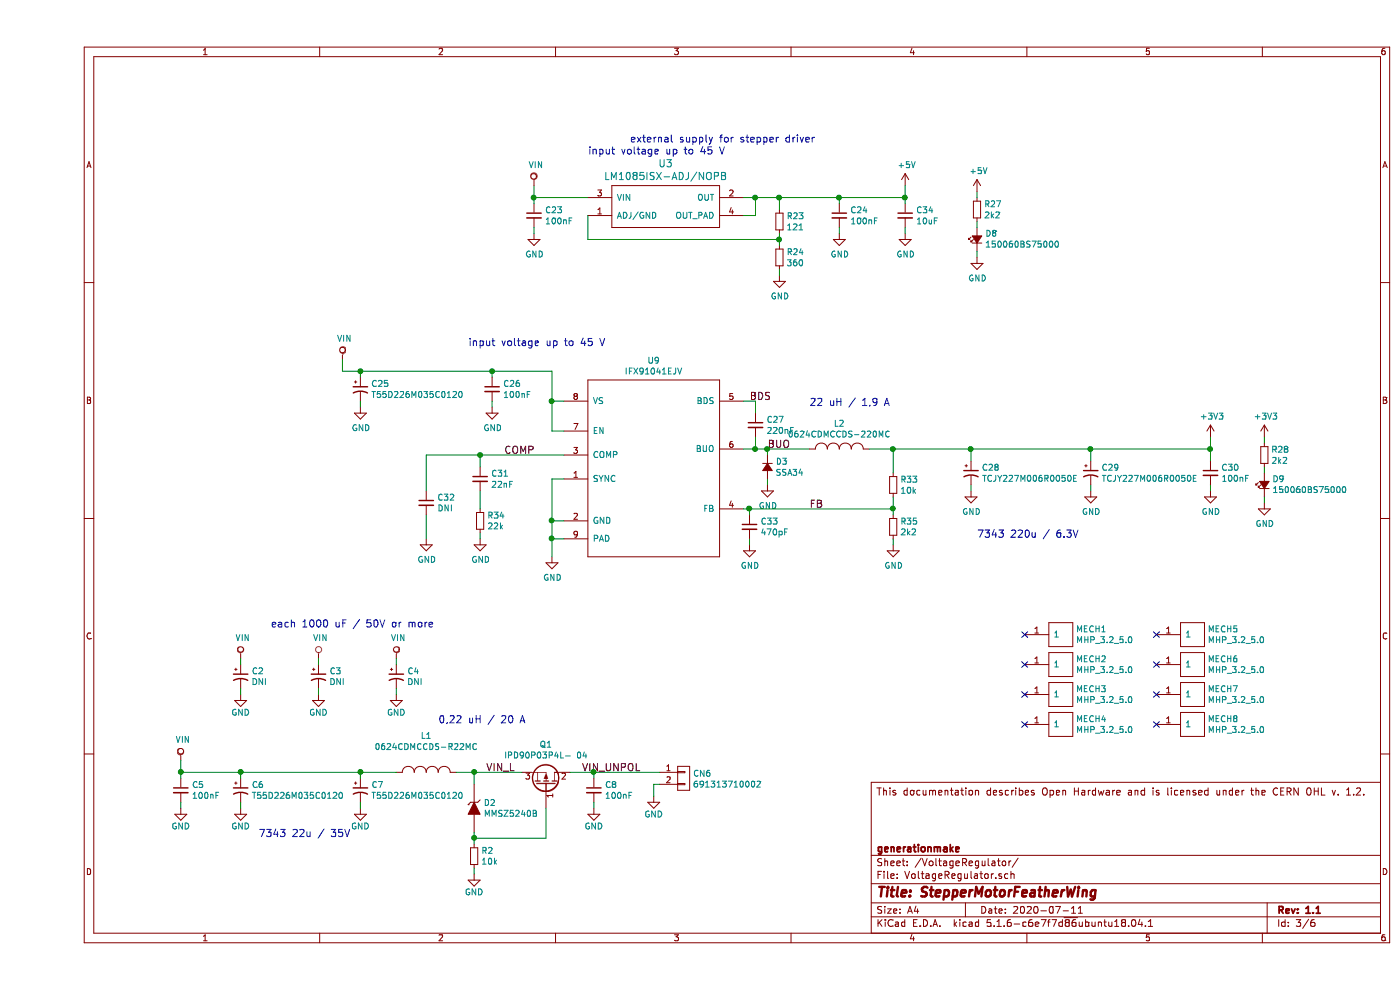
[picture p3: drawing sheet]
EESchema Schematic File Version 4
EELAYER 30 0
EELAYER END
$Descr A4 11693 8268
encoding utf-8
Sheet 3 6
Title "StepperMotorFeatherWing"
Date "2020-07-11"
Rev "1.1"
Comp "generationmake"
Comment1 ""
Comment2 ""
Comment3 ""
Comment4 "This documentation describes Open Hardware and is licensed under the CERN OHL v. 1.2."
$EndDescr
$Comp
L voltage-regulators:IFX91041EFJ U9
U 1 1
P 5150 3850
F 0 "U9" H 5150 4690 50  0000 C CNN
F 1 "IFX91041EJV" H 5150 4599 50  0000 C CNN
F 2 "SOIC:SOIC-8-1EP_3.9x4.9mm_Pitch1.27mm" H 5050 3750 50  0001 C CNN
F 3 "" H 5150 3850 50  0001 C CNN
	1    5150 3850
	1    0    0    -1  
$EndComp
$Comp
L power-supply:GND #PWR067
U 1 1
P 4300 4650
F 0 "#PWR067" H 4300 4400 50  0001 C CNN
F 1 "GND" H 4305 4477 50  0000 C CNN
F 2 "" H 4300 4650 50  0000 C CNN
F 3 "" H 4300 4650 50  0000 C CNN
	1    4300 4650
	1    0    0    -1  
$EndComp
Wire Wire Line
	4400 4000 4300 4000
Wire Wire Line
	4300 4000 4300 4350
Wire Wire Line
	4400 4500 4300 4500
Connection ~ 4300 4500
Wire Wire Line
	4300 4500 4300 4650
Wire Wire Line
	4400 4350 4300 4350
Connection ~ 4300 4350
Wire Wire Line
	4300 4350 4300 4500
$Comp
L devices:C_0603 C31
U 1 1
P 3700 4000
F 0 "C31" H 3792 4046 50  0000 L CNN
F 1 "22nF" H 3792 3955 50  0000 L CNN
F 2 "capacitors:C_0603" H 3700 3850 50  0001 C CNN
F 3 "" H 3700 4000 50  0000 C CNN
	1    3700 4000
	1    0    0    -1  
$EndComp
$Comp
L devices:R_0603 R34
U 1 1
P 3700 4350
F 0 "R34" H 3759 4396 50  0000 L CNN
F 1 "22k" H 3759 4305 50  0000 L CNN
F 2 "resistors:R_0603" H 3700 4200 50  0001 C CNN
F 3 "" H 3700 4350 50  0000 C CNN
	1    3700 4350
	1    0    0    -1  
$EndComp
$Comp
L devices:C_0603 C32
U 1 1
P 3250 4200
F 0 "C32" H 3342 4246 50  0000 L CNN
F 1 "DNI" H 3342 4155 50  0000 L CNN
F 2 "capacitors:C_0603" H 3250 4050 50  0001 C CNN
F 3 "" H 3250 4200 50  0000 C CNN
	1    3250 4200
	1    0    0    -1  
$EndComp
$Comp
L power-supply:GND #PWR064
U 1 1
P 3700 4500
F 0 "#PWR064" H 3700 4250 50  0001 C CNN
F 1 "GND" H 3705 4327 50  0000 C CNN
F 2 "" H 3700 4500 50  0000 C CNN
F 3 "" H 3700 4500 50  0000 C CNN
	1    3700 4500
	1    0    0    -1  
$EndComp
$Comp
L power-supply:GND #PWR063
U 1 1
P 3250 4500
F 0 "#PWR063" H 3250 4250 50  0001 C CNN
F 1 "GND" H 3255 4327 50  0000 C CNN
F 2 "" H 3250 4500 50  0000 C CNN
F 3 "" H 3250 4500 50  0000 C CNN
	1    3250 4500
	1    0    0    -1  
$EndComp
Wire Wire Line
	4400 3800 3700 3800
Wire Wire Line
	3250 3800 3250 4100
Wire Wire Line
	3250 4300 3250 4500
Wire Wire Line
	3700 4500 3700 4450
Wire Wire Line
	3700 4250 3700 4100
Wire Wire Line
	3700 3900 3700 3800
Connection ~ 3700 3800
Wire Wire Line
	3700 3800 3250 3800
$Comp
L devices:C_0603 C26
U 1 1
P 3800 3250
F 0 "C26" H 3892 3296 50  0000 L CNN
F 1 "100nF" H 3892 3205 50  0000 L CNN
F 2 "capacitors:C_0603" H 3800 3100 50  0001 C CNN
F 3 "" H 3800 3250 50  0000 C CNN
	1    3800 3250
	1    0    0    -1  
$EndComp
$Comp
L devices:C_0603 C33
U 1 1
P 5950 4400
F 0 "C33" H 6042 4446 50  0000 L CNN
F 1 "470pF" H 6042 4355 50  0000 L CNN
F 2 "capacitors:C_0603" H 5950 4250 50  0001 C CNN
F 3 "" H 5950 4400 50  0000 C CNN
	1    5950 4400
	1    0    0    -1  
$EndComp
$Comp
L power-supply:GND #PWR058
U 1 1
P 3800 3400
F 0 "#PWR058" H 3800 3150 50  0001 C CNN
F 1 "GND" H 3805 3227 50  0000 C CNN
F 2 "" H 3800 3400 50  0000 C CNN
F 3 "" H 3800 3400 50  0000 C CNN
	1    3800 3400
	1    0    0    -1  
$EndComp
$Comp
L power-supply:GND #PWR065
U 1 1
P 5950 4550
F 0 "#PWR065" H 5950 4300 50  0001 C CNN
F 1 "GND" H 5955 4377 50  0000 C CNN
F 2 "" H 5950 4550 50  0000 C CNN
F 3 "" H 5950 4550 50  0000 C CNN
	1    5950 4550
	1    0    0    -1  
$EndComp
$Comp
L devices:R_0603 R35
U 1 1
P 7150 4400
F 0 "R35" H 7209 4446 50  0000 L CNN
F 1 "2k2" H 7209 4355 50  0000 L CNN
F 2 "resistors:R_0603" H 7150 4250 50  0001 C CNN
F 3 "" H 7150 4400 50  0000 C CNN
	1    7150 4400
	1    0    0    -1  
$EndComp
$Comp
L devices:R_0603 R33
U 1 1
P 7150 4050
F 0 "R33" H 7209 4096 50  0000 L CNN
F 1 "10k" H 7209 4005 50  0000 L CNN
F 2 "resistors:R_0603" H 7150 3900 50  0001 C CNN
F 3 "" H 7150 4050 50  0000 C CNN
	1    7150 4050
	1    0    0    -1  
$EndComp
$Comp
L power-supply:GND #PWR066
U 1 1
P 7150 4550
F 0 "#PWR066" H 7150 4300 50  0001 C CNN
F 1 "GND" H 7155 4377 50  0000 C CNN
F 2 "" H 7150 4550 50  0000 C CNN
F 3 "" H 7150 4550 50  0000 C CNN
	1    7150 4550
	1    0    0    -1  
$EndComp
$Comp
L devices:C_0603 C27
U 1 1
P 6000 3550
F 0 "C27" H 6092 3596 50  0000 L CNN
F 1 "220nF" H 6092 3505 50  0000 L CNN
F 2 "capacitors:C_0603" H 6000 3400 50  0001 C CNN
F 3 "" H 6000 3550 50  0000 C CNN
	1    6000 3550
	1    0    0    -1  
$EndComp
$Comp
L L_power:74437346220 L2
U 1 1
P 6700 3750
F 0 "L2" H 6700 3965 50  0000 C CNN
F 1 "0624CDMCCDS-220MC" H 6700 3874 50  0000 C CNN
F 2 "L_power:Sumida-0624CDMCCDS" H 6700 3873 50  0001 C CNN
F 3 "" H 6700 3750 50  0000 C CNN
	1    6700 3750
	1    0    0    -1  
$EndComp
$Comp
L devices:CP1_Small C28
U 1 1
P 7800 3950
F 0 "C28" H 7891 3996 50  0000 L CNN
F 1 "TCJY227M006R0050E" H 7891 3905 50  0000 L CNN
F 2 "capacitors:TantalC_SizeD_EIA-7343_Wave" H 7900 3750 50  0001 C CNN
F 3 "" H 7800 3950 50  0000 C CNN
	1    7800 3950
	1    0    0    -1  
$EndComp
$Comp
L devices:CP1_Small C29
U 1 1
P 8800 3950
F 0 "C29" H 8891 3996 50  0000 L CNN
F 1 "TCJY227M006R0050E" H 8891 3905 50  0000 L CNN
F 2 "capacitors:TantalC_SizeD_EIA-7343_Wave" H 8900 3750 50  0001 C CNN
F 3 "" H 8800 3950 50  0000 C CNN
	1    8800 3950
	1    0    0    -1  
$EndComp
$Comp
L devices:CP1_Small C25
U 1 1
P 2700 3250
F 0 "C25" H 2791 3296 50  0000 L CNN
F 1 "T55D226M035C0120" H 2791 3205 50  0000 L CNN
F 2 "capacitors:TantalC_SizeD_EIA-7343_Wave" H 2800 3050 50  0001 C CNN
F 3 "" H 2700 3250 50  0000 C CNN
	1    2700 3250
	1    0    0    -1  
$EndComp
$Comp
L power-supply:GND #PWR057
U 1 1
P 2700 3400
F 0 "#PWR057" H 2700 3150 50  0001 C CNN
F 1 "GND" H 2705 3227 50  0000 C CNN
F 2 "" H 2700 3400 50  0000 C CNN
F 3 "" H 2700 3400 50  0000 C CNN
	1    2700 3400
	1    0    0    -1  
$EndComp
$Comp
L devices:C_0603 C30
U 1 1
P 9800 3950
F 0 "C30" H 9892 3996 50  0000 L CNN
F 1 "100nF" H 9892 3905 50  0000 L CNN
F 2 "capacitors:C_0603" H 9800 3800 50  0001 C CNN
F 3 "" H 9800 3950 50  0000 C CNN
	1    9800 3950
	1    0    0    -1  
$EndComp
$Comp
L power-supply:GND #PWR060
U 1 1
P 7800 4100
F 0 "#PWR060" H 7800 3850 50  0001 C CNN
F 1 "GND" H 7805 3927 50  0000 C CNN
F 2 "" H 7800 4100 50  0000 C CNN
F 3 "" H 7800 4100 50  0000 C CNN
	1    7800 4100
	1    0    0    -1  
$EndComp
$Comp
L power-supply:GND #PWR061
U 1 1
P 8800 4100
F 0 "#PWR061" H 8800 3850 50  0001 C CNN
F 1 "GND" H 8805 3927 50  0000 C CNN
F 2 "" H 8800 4100 50  0000 C CNN
F 3 "" H 8800 4100 50  0000 C CNN
	1    8800 4100
	1    0    0    -1  
$EndComp
$Comp
L power-supply:GND #PWR062
U 1 1
P 9800 4100
F 0 "#PWR062" H 9800 3850 50  0001 C CNN
F 1 "GND" H 9805 3927 50  0000 C CNN
F 2 "" H 9800 4100 50  0000 C CNN
F 3 "" H 9800 4100 50  0000 C CNN
	1    9800 4100
	1    0    0    -1  
$EndComp
$Comp
L power-supply:+3V3 #PWR059
U 1 1
P 9800 3650
F 0 "#PWR059" H 9800 3500 50  0001 C CNN
F 1 "+3V3" H 9815 3823 50  0000 C CNN
F 2 "" H 9800 3650 50  0000 C CNN
F 3 "" H 9800 3650 50  0000 C CNN
	1    9800 3650
	1    0    0    -1  
$EndComp
Wire Wire Line
	6950 3750 7150 3750
Wire Wire Line
	9800 3750 9800 3650
Wire Wire Line
	9800 3850 9800 3750
Connection ~ 9800 3750
Wire Wire Line
	8800 3850 8800 3750
Wire Wire Line
	7800 3850 7800 3750
Wire Wire Line
	7800 4050 7800 4100
Wire Wire Line
	8800 4050 8800 4100
Wire Wire Line
	9800 4050 9800 4100
Wire Wire Line
	7150 4150 7150 4250
Wire Wire Line
	7150 3950 7150 3750
Connection ~ 7150 3750
Wire Wire Line
	7150 3750 7800 3750
Wire Wire Line
	5900 3750 6000 3750
Wire Wire Line
	6000 3650 6000 3750
Connection ~ 6000 3750
Wire Wire Line
	6000 3750 6100 3750
Wire Wire Line
	5900 3350 6000 3350
Wire Wire Line
	6000 3350 6000 3450
Wire Wire Line
	5900 4250 5950 4250
Connection ~ 7150 4250
Wire Wire Line
	7150 4250 7150 4300
Wire Wire Line
	7150 4500 7150 4550
Wire Wire Line
	5950 4500 5950 4550
Wire Wire Line
	5950 4300 5950 4250
Connection ~ 5950 4250
Wire Wire Line
	5950 4250 7150 4250
Wire Wire Line
	2550 3100 2700 3100
Wire Wire Line
	4300 3100 4300 3350
Wire Wire Line
	4300 3600 4400 3600
Wire Wire Line
	4300 3350 4400 3350
Connection ~ 4300 3350
Wire Wire Line
	4300 3350 4300 3600
Wire Wire Line
	3800 3350 3800 3400
Wire Wire Line
	2700 3350 2700 3400
Wire Wire Line
	2700 3150 2700 3100
Connection ~ 2700 3100
Wire Wire Line
	3800 3150 3800 3100
Wire Wire Line
	3800 3100 4300 3100
$Comp
L power-supply:VIN #PWR056
U 1 1
P 2550 3000
F 0 "#PWR056" H 2550 2850 50  0001 C CNN
F 1 "VIN" H 2567 3173 50  0000 C CNN
F 2 "" H 2550 3000 50  0000 C CNN
F 3 "" H 2550 3000 50  0000 C CNN
	1    2550 3000
	1    0    0    -1  
$EndComp
Wire Wire Line
	2550 3000 2550 3100
Text Label 3900 3800 0    60   ~ 0
COMP
Text Label 6100 3750 0    60   ~ 0
BUO
Text Label 5950 3350 0    60   ~ 0
BDS
Text Label 6450 4250 0    60   ~ 0
FB
$Comp
L devices:D_Small D3
U 1 1
P 6100 3900
F 0 "D3" V 6054 3968 50  0000 L CNN
F 1 "SSA34" V 6145 3968 50  0000 L CNN
F 2 "diodes:SMA_Standard" V 6100 3900 50  0001 C CNN
F 3 "" V 6100 3900 50  0000 C CNN
	1    6100 3900
	0    1    1    0   
$EndComp
$Comp
L power-supply:GND #PWR068
U 1 1
P 6100 4050
F 0 "#PWR068" H 6100 3800 50  0001 C CNN
F 1 "GND" H 6105 3877 50  0000 C CNN
F 2 "" H 6100 4050 50  0000 C CNN
F 3 "" H 6100 4050 50  0000 C CNN
	1    6100 4050
	1    0    0    -1  
$EndComp
Wire Wire Line
	6100 4050 6100 4000
Wire Wire Line
	6100 3800 6100 3750
Connection ~ 6100 3750
Wire Wire Line
	6100 3750 6450 3750
$Comp
L devices:C_0603 C?
U 1 1
P 4650 6600
AR Path="/5DE3616E/5DEE0B8A" Ref="C?"  Part="1" 
AR Path="/5DE38154/5DEE0B8A" Ref="C8"  Part="1" 
F 0 "C8" H 4742 6646 50  0000 L CNN
F 1 "100nF" H 4742 6555 50  0000 L CNN
F 2 "capacitors:C_0603" H 4650 6450 50  0001 C CNN
F 3 "" H 4650 6600 50  0000 C CNN
	1    4650 6600
	1    0    0    -1  
$EndComp
$Comp
L mechanical-connectors:WR-TBL_691313710002 P?
U 1 1
P 5400 6500
AR Path="/5DE3616E/5DEE0B90" Ref="P?"  Part="1" 
AR Path="/5DE38154/5DEE0B90" Ref="CN6"  Part="1" 
F 0 "CN6" H 5478 6541 50  0000 L CNN
F 1 "691313710002" H 5478 6450 50  0000 L CNN
F 2 "CON_wuerth:WR-TBL_691313710002" H 5300 6550 50  0001 C CNN
F 3 "" H 5400 6500 50  0000 C CNN
	1    5400 6500
	1    0    0    -1  
$EndComp
$Comp
L devices:Q_PMOS_GDS Q?
U 1 1
P 4250 6550
AR Path="/5DE3616E/5DEE0B96" Ref="Q?"  Part="1" 
AR Path="/5DE38154/5DEE0B96" Ref="Q1"  Part="1" 
F 0 "Q1" V 4578 6550 50  0000 C CNN
F 1 "IPD90P03P4L- 04" V 4487 6550 50  0000 C CNN
F 2 "SOT_TO:TO-252-2Lead" H 4450 6650 50  0001 C CNN
F 3 "" H 4250 6550 50  0000 C CNN
	1    4250 6550
	0    1    -1   0   
$EndComp
$Comp
L devices:ZENER D?
U 1 1
P 3650 6750
AR Path="/5DE3616E/5DEE0B9C" Ref="D?"  Part="1" 
AR Path="/5DE38154/5DEE0B9C" Ref="D2"  Part="1" 
F 0 "D2" V 3604 6829 50  0000 L CNN
F 1 "MMSZ5240B" V 3695 6829 50  0000 L CNN
F 2 "diodes:SOD-123" H 3650 6750 50  0001 C CNN
F 3 "" H 3650 6750 50  0000 C CNN
	1    3650 6750
	0    1    1    0   
$EndComp
$Comp
L devices:R_0603 R?
U 1 1
P 3650 7150
AR Path="/5DE3616E/5DEE0BA2" Ref="R?"  Part="1" 
AR Path="/5DE38154/5DEE0BA2" Ref="R2"  Part="1" 
F 0 "R2" H 3709 7196 50  0000 L CNN
F 1 "10k" H 3709 7105 50  0000 L CNN
F 2 "resistors:R_0603" H 3650 7000 50  0001 C CNN
F 3 "" H 3650 7150 50  0000 C CNN
	1    3650 7150
	1    0    0    -1  
$EndComp
$Comp
L StepperMotorFeatherWing-rescue:GND-ArduHMIShield-rescue-ArduHMIShield-rescue-MKRHMIShield-rescue-MKRHMIShield-rescue-HMIFeatherWing-rescue-HighPowerMotorFeatherWing-rescue #PWR?
U 1 1
P 3650 7300
AR Path="/5DE3616E/5DEE0BA8" Ref="#PWR?"  Part="1" 
AR Path="/5DE38154/5DEE0BA8" Ref="#PWR016"  Part="1" 
F 0 "#PWR016" H 3650 7050 50  0001 C CNN
F 1 "GND" H 3650 7150 50  0000 C CNN
F 2 "" H 3650 7300 50  0000 C CNN
F 3 "" H 3650 7300 50  0000 C CNN
	1    3650 7300
	1    0    0    -1  
$EndComp
$Comp
L StepperMotorFeatherWing-rescue:GND-ArduHMIShield-rescue-ArduHMIShield-rescue-MKRHMIShield-rescue-MKRHMIShield-rescue-HMIFeatherWing-rescue-HighPowerMotorFeatherWing-rescue #PWR?
U 1 1
P 4650 6750
AR Path="/5DE3616E/5DEE0BAE" Ref="#PWR?"  Part="1" 
AR Path="/5DE38154/5DEE0BAE" Ref="#PWR015"  Part="1" 
F 0 "#PWR015" H 4650 6500 50  0001 C CNN
F 1 "GND" H 4650 6600 50  0000 C CNN
F 2 "" H 4650 6750 50  0000 C CNN
F 3 "" H 4650 6750 50  0000 C CNN
	1    4650 6750
	1    0    0    -1  
$EndComp
$Comp
L StepperMotorFeatherWing-rescue:GND-ArduHMIShield-rescue-ArduHMIShield-rescue-MKRHMIShield-rescue-MKRHMIShield-rescue-HMIFeatherWing-rescue-HighPowerMotorFeatherWing-rescue #PWR?
U 1 1
P 5150 6650
AR Path="/5DE3616E/5DEE0BB4" Ref="#PWR?"  Part="1" 
AR Path="/5DE38154/5DEE0BB4" Ref="#PWR011"  Part="1" 
F 0 "#PWR011" H 5150 6400 50  0001 C CNN
F 1 "GND" H 5150 6500 50  0000 C CNN
F 2 "" H 5150 6650 50  0000 C CNN
F 3 "" H 5150 6650 50  0000 C CNN
	1    5150 6650
	1    0    0    -1  
$EndComp
$Comp
L L_power:74437346082 L?
U 1 1
P 3250 6450
AR Path="/5DE3616E/5DEE0BBA" Ref="L?"  Part="1" 
AR Path="/5DE38154/5DEE0BBA" Ref="L1"  Part="1" 
F 0 "L1" H 3250 6755 50  0000 C CNN
F 1 "0624CDMCCDS-R22MC" H 3250 6664 50  0000 C CNN
F 2 "L_power:Sumida-0624CDMCCDS" H 3250 6573 50  0001 C CNN
F 3 "" H 3250 6450 50  0000 C CNN
	1    3250 6450
	1    0    0    -1  
$EndComp
$Comp
L devices:CP1_Small C?
U 1 1
P 2700 6600
AR Path="/5DE3616E/5DEE0BC0" Ref="C?"  Part="1" 
AR Path="/5DE38154/5DEE0BC0" Ref="C7"  Part="1" 
F 0 "C7" H 2791 6646 50  0000 L CNN
F 1 "T55D226M035C0120" H 2791 6555 50  0000 L CNN
F 2 "capacitors:TantalC_SizeD_EIA-7343_Wave" H 2800 6400 50  0001 C CNN
F 3 "" H 2700 6600 50  0000 C CNN
	1    2700 6600
	1    0    0    -1  
$EndComp
$Comp
L devices:CP1_Small C?
U 1 1
P 1700 6600
AR Path="/5DE3616E/5DEE0BC6" Ref="C?"  Part="1" 
AR Path="/5DE38154/5DEE0BC6" Ref="C6"  Part="1" 
F 0 "C6" H 1791 6646 50  0000 L CNN
F 1 "T55D226M035C0120" H 1791 6555 50  0000 L CNN
F 2 "capacitors:TantalC_SizeD_EIA-7343_Wave" H 1800 6400 50  0001 C CNN
F 3 "" H 1700 6600 50  0000 C CNN
	1    1700 6600
	1    0    0    -1  
$EndComp
$Comp
L devices:C_0603 C?
U 1 1
P 1200 6600
AR Path="/5DE3616E/5DEE0BCC" Ref="C?"  Part="1" 
AR Path="/5DE38154/5DEE0BCC" Ref="C5"  Part="1" 
F 0 "C5" H 1292 6646 50  0000 L CNN
F 1 "100nF" H 1292 6555 50  0000 L CNN
F 2 "capacitors:C_0603" H 1200 6450 50  0001 C CNN
F 3 "" H 1200 6600 50  0000 C CNN
	1    1200 6600
	1    0    0    -1  
$EndComp
$Comp
L StepperMotorFeatherWing-rescue:GND-ArduHMIShield-rescue-ArduHMIShield-rescue-MKRHMIShield-rescue-MKRHMIShield-rescue-HMIFeatherWing-rescue-HighPowerMotorFeatherWing-rescue #PWR?
U 1 1
P 2700 6750
AR Path="/5DE3616E/5DEE0BD2" Ref="#PWR?"  Part="1" 
AR Path="/5DE38154/5DEE0BD2" Ref="#PWR014"  Part="1" 
F 0 "#PWR014" H 2700 6500 50  0001 C CNN
F 1 "GND" H 2700 6600 50  0000 C CNN
F 2 "" H 2700 6750 50  0000 C CNN
F 3 "" H 2700 6750 50  0000 C CNN
	1    2700 6750
	1    0    0    -1  
$EndComp
$Comp
L StepperMotorFeatherWing-rescue:GND-ArduHMIShield-rescue-ArduHMIShield-rescue-MKRHMIShield-rescue-MKRHMIShield-rescue-HMIFeatherWing-rescue-HighPowerMotorFeatherWing-rescue #PWR?
U 1 1
P 1700 6750
AR Path="/5DE3616E/5DEE0BD8" Ref="#PWR?"  Part="1" 
AR Path="/5DE38154/5DEE0BD8" Ref="#PWR013"  Part="1" 
F 0 "#PWR013" H 1700 6500 50  0001 C CNN
F 1 "GND" H 1700 6600 50  0000 C CNN
F 2 "" H 1700 6750 50  0000 C CNN
F 3 "" H 1700 6750 50  0000 C CNN
	1    1700 6750
	1    0    0    -1  
$EndComp
$Comp
L StepperMotorFeatherWing-rescue:GND-ArduHMIShield-rescue-ArduHMIShield-rescue-MKRHMIShield-rescue-MKRHMIShield-rescue-HMIFeatherWing-rescue-HighPowerMotorFeatherWing-rescue #PWR?
U 1 1
P 1200 6750
AR Path="/5DE3616E/5DEE0BDE" Ref="#PWR?"  Part="1" 
AR Path="/5DE38154/5DEE0BDE" Ref="#PWR012"  Part="1" 
F 0 "#PWR012" H 1200 6500 50  0001 C CNN
F 1 "GND" H 1200 6600 50  0000 C CNN
F 2 "" H 1200 6750 50  0000 C CNN
F 3 "" H 1200 6750 50  0000 C CNN
	1    1200 6750
	1    0    0    -1  
$EndComp
$Comp
L power-supply:VIN #PWR?
U 1 1
P 1200 6350
AR Path="/5DE3616E/5DEE0BE4" Ref="#PWR?"  Part="1" 
AR Path="/5DE38154/5DEE0BE4" Ref="#PWR010"  Part="1" 
F 0 "#PWR010" H 1200 6200 50  0001 C CNN
F 1 "VIN" H 1217 6523 50  0000 C CNN
F 2 "" H 1200 6350 50  0000 C CNN
F 3 "" H 1200 6350 50  0000 C CNN
	1    1200 6350
	1    0    0    -1  
$EndComp
Wire Wire Line
	1200 6700 1200 6750
Wire Wire Line
	1700 6700 1700 6750
Wire Wire Line
	2700 6700 2700 6750
Wire Wire Line
	3650 6950 3650 7000
Wire Wire Line
	3000 6450 2700 6450
Wire Wire Line
	1200 6450 1200 6350
Wire Wire Line
	1200 6500 1200 6450
Connection ~ 1200 6450
Wire Wire Line
	1700 6500 1700 6450
Connection ~ 1700 6450
Wire Wire Line
	1700 6450 1200 6450
Wire Wire Line
	2700 6500 2700 6450
Wire Wire Line
	3500 6450 3650 6450
Wire Wire Line
	4450 6450 4650 6450
Wire Wire Line
	5150 6550 5150 6650
Wire Wire Line
	5200 6550 5150 6550
Wire Wire Line
	4650 6500 4650 6450
Connection ~ 4650 6450
Wire Wire Line
	4650 6450 5200 6450
Wire Wire Line
	4650 6700 4650 6750
Wire Wire Line
	3650 6550 3650 6450
Connection ~ 3650 6450
Wire Wire Line
	3650 6450 4050 6450
Wire Wire Line
	3650 7000 4250 7000
Wire Wire Line
	4250 7000 4250 6750
Connection ~ 3650 7000
Wire Wire Line
	3650 7000 3650 7050
Wire Wire Line
	3650 7250 3650 7300
$Comp
L devices:CP1_Small C?
U 1 1
P 1700 5650
AR Path="/5DE3616E/5DEE0C08" Ref="C?"  Part="1" 
AR Path="/5DE38154/5DEE0C08" Ref="C2"  Part="1" 
F 0 "C2" H 1791 5696 50  0000 L CNN
F 1 "DNI" H 1791 5605 50  0000 L CNN
F 2 "capacitors:C_elec_THT_16x25_RM7.5" H 1800 5450 50  0001 C CNN
F 3 "" H 1700 5650 50  0000 C CNN
	1    1700 5650
	1    0    0    -1  
$EndComp
$Comp
L StepperMotorFeatherWing-rescue:GND-ArduHMIShield-rescue-ArduHMIShield-rescue-MKRHMIShield-rescue-MKRHMIShield-rescue-HMIFeatherWing-rescue-HighPowerMotorFeatherWing-rescue #PWR?
U 1 1
P 1700 5800
AR Path="/5DE3616E/5DEE0C0E" Ref="#PWR?"  Part="1" 
AR Path="/5DE38154/5DEE0C0E" Ref="#PWR07"  Part="1" 
F 0 "#PWR07" H 1700 5550 50  0001 C CNN
F 1 "GND" H 1700 5650 50  0000 C CNN
F 2 "" H 1700 5800 50  0000 C CNN
F 3 "" H 1700 5800 50  0000 C CNN
	1    1700 5800
	1    0    0    -1  
$EndComp
$Comp
L power-supply:VIN #PWR?
U 1 1
P 1700 5500
AR Path="/5DE3616E/5DEE0C14" Ref="#PWR?"  Part="1" 
AR Path="/5DE38154/5DEE0C14" Ref="#PWR04"  Part="1" 
F 0 "#PWR04" H 1700 5350 50  0001 C CNN
F 1 "VIN" H 1717 5673 50  0000 C CNN
F 2 "" H 1700 5500 50  0000 C CNN
F 3 "" H 1700 5500 50  0000 C CNN
	1    1700 5500
	1    0    0    -1  
$EndComp
Wire Wire Line
	1700 5550 1700 5500
Wire Wire Line
	1700 5800 1700 5750
$Comp
L devices:CP1_Small C?
U 1 1
P 2350 5650
AR Path="/5DE3616E/5DEE0C1C" Ref="C?"  Part="1" 
AR Path="/5DE38154/5DEE0C1C" Ref="C3"  Part="1" 
F 0 "C3" H 2441 5696 50  0000 L CNN
F 1 "DNI" H 2441 5605 50  0000 L CNN
F 2 "capacitors:C_elec_THT_16x25_RM7.5" H 2450 5450 50  0001 C CNN
F 3 "" H 2350 5650 50  0000 C CNN
	1    2350 5650
	1    0    0    -1  
$EndComp
$Comp
L StepperMotorFeatherWing-rescue:GND-ArduHMIShield-rescue-ArduHMIShield-rescue-MKRHMIShield-rescue-MKRHMIShield-rescue-HMIFeatherWing-rescue-HighPowerMotorFeatherWing-rescue #PWR?
U 1 1
P 2350 5800
AR Path="/5DE3616E/5DEE0C22" Ref="#PWR?"  Part="1" 
AR Path="/5DE38154/5DEE0C22" Ref="#PWR08"  Part="1" 
F 0 "#PWR08" H 2350 5550 50  0001 C CNN
F 1 "GND" H 2350 5650 50  0000 C CNN
F 2 "" H 2350 5800 50  0000 C CNN
F 3 "" H 2350 5800 50  0000 C CNN
	1    2350 5800
	1    0    0    -1  
$EndComp
$Comp
L power-supply:VIN #PWR?
U 1 1
P 2350 5500
AR Path="/5DE3616E/5DEE0C28" Ref="#PWR?"  Part="1" 
AR Path="/5DE38154/5DEE0C28" Ref="#PWR05"  Part="1" 
F 0 "#PWR05" H 2350 5350 50  0001 C CNN
F 1 "VIN" H 2367 5673 50  0000 C CNN
F 2 "" H 2350 5500 50  0000 C CNN
F 3 "" H 2350 5500 50  0000 C CNN
	1    2350 5500
	1    0    0    -1  
$EndComp
Wire Wire Line
	2350 5550 2350 5500
Wire Wire Line
	2350 5800 2350 5750
$Comp
L devices:CP1_Small C?
U 1 1
P 3000 5650
AR Path="/5DE3616E/5DEE0C30" Ref="C?"  Part="1" 
AR Path="/5DE38154/5DEE0C30" Ref="C4"  Part="1" 
F 0 "C4" H 3091 5696 50  0000 L CNN
F 1 "DNI" H 3091 5605 50  0000 L CNN
F 2 "capacitors:C_elec_THT_16x25_RM7.5" H 3100 5450 50  0001 C CNN
F 3 "" H 3000 5650 50  0000 C CNN
	1    3000 5650
	1    0    0    -1  
$EndComp
$Comp
L StepperMotorFeatherWing-rescue:GND-ArduHMIShield-rescue-ArduHMIShield-rescue-MKRHMIShield-rescue-MKRHMIShield-rescue-HMIFeatherWing-rescue-HighPowerMotorFeatherWing-rescue #PWR?
U 1 1
P 3000 5800
AR Path="/5DE3616E/5DEE0C36" Ref="#PWR?"  Part="1" 
AR Path="/5DE38154/5DEE0C36" Ref="#PWR09"  Part="1" 
F 0 "#PWR09" H 3000 5550 50  0001 C CNN
F 1 "GND" H 3000 5650 50  0000 C CNN
F 2 "" H 3000 5800 50  0000 C CNN
F 3 "" H 3000 5800 50  0000 C CNN
	1    3000 5800
	1    0    0    -1  
$EndComp
$Comp
L power-supply:VIN #PWR?
U 1 1
P 3000 5500
AR Path="/5DE3616E/5DEE0C3C" Ref="#PWR?"  Part="1" 
AR Path="/5DE38154/5DEE0C3C" Ref="#PWR06"  Part="1" 
F 0 "#PWR06" H 3000 5350 50  0001 C CNN
F 1 "VIN" H 3017 5673 50  0000 C CNN
F 2 "" H 3000 5500 50  0000 C CNN
F 3 "" H 3000 5500 50  0000 C CNN
	1    3000 5500
	1    0    0    -1  
$EndComp
Wire Wire Line
	3000 5550 3000 5500
Wire Wire Line
	3000 5800 3000 5750
Text Label 3750 6450 0    60   ~ 0
VIN_L
Text Label 4550 6450 0    60   ~ 0
VIN_UNPOL
$Comp
L MECH_mounting-holes:MHP_3.2_5.0 MECH1
U 1 1
P 8550 5300
F 0 "MECH1" H 8678 5346 50  0000 L CNN
F 1 "MHP_3.2_5.0" H 8678 5255 50  0000 L CNN
F 2 "MECH_mounting_holes:MHP_3.2_5.0" H 8450 5350 50  0001 C CNN
F 3 "" H 8550 5300 50  0001 C CNN
	1    8550 5300
	1    0    0    -1  
$EndComp
$Comp
L MECH_mounting-holes:MHP_3.2_5.0 MECH2
U 1 1
P 8550 5550
F 0 "MECH2" H 8678 5596 50  0000 L CNN
F 1 "MHP_3.2_5.0" H 8678 5505 50  0000 L CNN
F 2 "MECH_mounting_holes:MHP_3.2_5.0" H 8450 5600 50  0001 C CNN
F 3 "" H 8550 5550 50  0001 C CNN
	1    8550 5550
	1    0    0    -1  
$EndComp
$Comp
L MECH_mounting-holes:MHP_3.2_5.0 MECH3
U 1 1
P 8550 5800
F 0 "MECH3" H 8678 5846 50  0000 L CNN
F 1 "MHP_3.2_5.0" H 8678 5755 50  0000 L CNN
F 2 "MECH_mounting_holes:MHP_3.2_5.0" H 8450 5850 50  0001 C CNN
F 3 "" H 8550 5800 50  0001 C CNN
	1    8550 5800
	1    0    0    -1  
$EndComp
$Comp
L MECH_mounting-holes:MHP_3.2_5.0 MECH4
U 1 1
P 8550 6050
F 0 "MECH4" H 8678 6096 50  0000 L CNN
F 1 "MHP_3.2_5.0" H 8678 6005 50  0000 L CNN
F 2 "MECH_mounting_holes:MHP_3.2_5.0" H 8450 6100 50  0001 C CNN
F 3 "" H 8550 6050 50  0001 C CNN
	1    8550 6050
	1    0    0    -1  
$EndComp
NoConn ~ 8250 5300
NoConn ~ 8250 5550
NoConn ~ 8250 5800
NoConn ~ 8250 6050
$Comp
L MECH_mounting-holes:MHP_3.2_5.0 MECH5
U 1 1
P 9650 5300
F 0 "MECH5" H 9778 5346 50  0000 L CNN
F 1 "MHP_3.2_5.0" H 9778 5255 50  0000 L CNN
F 2 "MECH_mounting_holes:MHP_3.2_5.0" H 9550 5350 50  0001 C CNN
F 3 "" H 9650 5300 50  0001 C CNN
	1    9650 5300
	1    0    0    -1  
$EndComp
$Comp
L MECH_mounting-holes:MHP_3.2_5.0 MECH6
U 1 1
P 9650 5550
F 0 "MECH6" H 9778 5596 50  0000 L CNN
F 1 "MHP_3.2_5.0" H 9778 5505 50  0000 L CNN
F 2 "MECH_mounting_holes:MHP_3.2_5.0" H 9550 5600 50  0001 C CNN
F 3 "" H 9650 5550 50  0001 C CNN
	1    9650 5550
	1    0    0    -1  
$EndComp
$Comp
L MECH_mounting-holes:MHP_3.2_5.0 MECH7
U 1 1
P 9650 5800
F 0 "MECH7" H 9778 5846 50  0000 L CNN
F 1 "MHP_3.2_5.0" H 9778 5755 50  0000 L CNN
F 2 "MECH_mounting_holes:MHP_3.2_5.0" H 9550 5850 50  0001 C CNN
F 3 "" H 9650 5800 50  0001 C CNN
	1    9650 5800
	1    0    0    -1  
$EndComp
$Comp
L MECH_mounting-holes:MHP_3.2_5.0 MECH8
U 1 1
P 9650 6050
F 0 "MECH8" H 9778 6096 50  0000 L CNN
F 1 "MHP_3.2_5.0" H 9778 6005 50  0000 L CNN
F 2 "MECH_mounting_holes:MHP_3.2_5.0" H 9550 6100 50  0001 C CNN
F 3 "" H 9650 6050 50  0001 C CNN
	1    9650 6050
	1    0    0    -1  
$EndComp
NoConn ~ 9350 5300
NoConn ~ 9350 5550
NoConn ~ 9350 5800
NoConn ~ 9350 6050
$Comp
L voltage-regulators:LT1085 U3
U 1 1
P 5250 1750
F 0 "U3" H 5250 2137 60  0000 C CNN
F 1 "LM1085ISX-ADJ/NOPB" H 5250 2031 60  0000 C CNN
F 2 "SOT_TO:TO-263-3Lead" H 5200 1450 60  0001 C CNN
F 3 "" H 5250 1750 60  0000 C CNN
	1    5250 1750
	1    0    0    -1  
$EndComp
$Comp
L devices:C_0603 C23
U 1 1
P 4150 1800
F 0 "C23" H 4242 1846 50  0000 L CNN
F 1 "100nF" H 4242 1755 50  0000 L CNN
F 2 "capacitors:C_0603" H 4150 1650 50  0001 C CNN
F 3 "" H 4150 1800 50  0000 C CNN
	1    4150 1800
	1    0    0    -1  
$EndComp
$Comp
L devices:C_0603 C24
U 1 1
P 6700 1800
F 0 "C24" H 6792 1846 50  0000 L CNN
F 1 "100nF" H 6792 1755 50  0000 L CNN
F 2 "capacitors:C_0603" H 6700 1650 50  0001 C CNN
F 3 "" H 6700 1800 50  0000 C CNN
	1    6700 1800
	1    0    0    -1  
$EndComp
$Comp
L power-supply:+5V #PWR087
U 1 1
P 7250 1550
F 0 "#PWR087" H 7250 1400 50  0001 C CNN
F 1 "+5V" H 7265 1723 50  0000 C CNN
F 2 "" H 7250 1550 50  0000 C CNN
F 3 "" H 7250 1550 50  0000 C CNN
	1    7250 1550
	1    0    0    -1  
$EndComp
$Comp
L power-supply:GND #PWR023
U 1 1
P 6700 1950
F 0 "#PWR023" H 6700 1700 50  0001 C CNN
F 1 "GND" H 6705 1777 50  0000 C CNN
F 2 "" H 6700 1950 50  0000 C CNN
F 3 "" H 6700 1950 50  0000 C CNN
	1    6700 1950
	1    0    0    -1  
$EndComp
$Comp
L power-supply:GND #PWR088
U 1 1
P 7250 1950
F 0 "#PWR088" H 7250 1700 50  0001 C CNN
F 1 "GND" H 7255 1777 50  0000 C CNN
F 2 "" H 7250 1950 50  0000 C CNN
F 3 "" H 7250 1950 50  0000 C CNN
	1    7250 1950
	1    0    0    -1  
$EndComp
$Comp
L devices:R_0603 R23
U 1 1
P 6200 1850
F 0 "R23" H 6259 1896 50  0000 L CNN
F 1 "121" H 6259 1805 50  0000 L CNN
F 2 "resistors:R_0603" H 6200 1700 50  0001 C CNN
F 3 "" H 6200 1850 50  0000 C CNN
	1    6200 1850
	1    0    0    -1  
$EndComp
$Comp
L devices:R_0603 R24
U 1 1
P 6200 2150
F 0 "R24" H 6259 2196 50  0000 L CNN
F 1 "360" H 6259 2105 50  0000 L CNN
F 2 "resistors:R_0603" H 6200 2000 50  0001 C CNN
F 3 "" H 6200 2150 50  0000 C CNN
	1    6200 2150
	1    0    0    -1  
$EndComp
$Comp
L power-supply:GND #PWR022
U 1 1
P 6200 2300
F 0 "#PWR022" H 6200 2050 50  0001 C CNN
F 1 "GND" H 6205 2127 50  0000 C CNN
F 2 "" H 6200 2300 50  0000 C CNN
F 3 "" H 6200 2300 50  0000 C CNN
	1    6200 2300
	1    0    0    -1  
$EndComp
$Comp
L power-supply:GND #PWR019
U 1 1
P 4150 1950
F 0 "#PWR019" H 4150 1700 50  0001 C CNN
F 1 "GND" H 4155 1777 50  0000 C CNN
F 2 "" H 4150 1950 50  0000 C CNN
F 3 "" H 4150 1950 50  0000 C CNN
	1    4150 1950
	1    0    0    -1  
$EndComp
$Comp
L power-supply:VIN #PWR017
U 1 1
P 4150 1550
F 0 "#PWR017" H 4150 1400 50  0001 C CNN
F 1 "VIN" H 4167 1723 50  0000 C CNN
F 2 "" H 4150 1550 50  0000 C CNN
F 3 "" H 4150 1550 50  0000 C CNN
	1    4150 1550
	1    0    0    -1  
$EndComp
$Comp
L devices:C_0805 C34
U 1 1
P 7250 1800
F 0 "C34" H 7342 1846 50  0000 L CNN
F 1 "10uF" H 7342 1755 50  0000 L CNN
F 2 "capacitors:C_0805" H 7250 1650 50  0001 C CNN
F 3 "" H 7250 1800 50  0000 C CNN
	1    7250 1800
	1    0    0    -1  
$EndComp
Wire Wire Line
	4150 1550 4150 1650
Wire Wire Line
	4150 1900 4150 1950
Wire Wire Line
	4600 1650 4150 1650
Connection ~ 4150 1650
Wire Wire Line
	4150 1650 4150 1700
Wire Wire Line
	7250 1650 7250 1550
Wire Wire Line
	7250 1700 7250 1650
Connection ~ 7250 1650
Wire Wire Line
	6700 1700 6700 1650
Connection ~ 6700 1650
Wire Wire Line
	6700 1650 7250 1650
Wire Wire Line
	6200 1750 6200 1650
Connection ~ 6200 1650
Wire Wire Line
	6200 1650 6700 1650
Wire Wire Line
	5900 1650 6000 1650
Wire Wire Line
	5900 1800 6000 1800
Wire Wire Line
	6000 1800 6000 1650
Connection ~ 6000 1650
Wire Wire Line
	6000 1650 6200 1650
Wire Wire Line
	6200 1950 6200 2000
Wire Wire Line
	6700 1900 6700 1950
Wire Wire Line
	7250 1900 7250 1950
Wire Wire Line
	6200 2250 6200 2300
Wire Wire Line
	6200 2000 4600 2000
Wire Wire Line
	4600 2000 4600 1800
Connection ~ 6200 2000
Wire Wire Line
	6200 2000 6200 2050
$Comp
L devices:Led_Small D9
U 1 1
P 10250 4050
F 0 "D9" V 10296 3982 50  0000 R CNN
F 1 "150060BS75000" V 10205 3982 50  0000 R CNN
F 2 "LEDs:LED_0603" V 10250 4050 50  0001 C CNN
F 3 "" V 10250 4050 50  0000 C CNN
	1    10250 4050
	0    -1   -1   0   
$EndComp
$Comp
L devices:R_0603 R28
U 1 1
P 10250 3800
F 0 "R28" H 10309 3846 50  0000 L CNN
F 1 "2k2" H 10309 3755 50  0000 L CNN
F 2 "resistors:R_0603" H 10250 3650 50  0001 C CNN
F 3 "" H 10250 3800 50  0000 C CNN
	1    10250 3800
	1    0    0    -1  
$EndComp
$Comp
L power-supply:+3V3 #PWR098
U 1 1
P 10250 3650
F 0 "#PWR098" H 10250 3500 50  0001 C CNN
F 1 "+3V3" H 10265 3823 50  0000 C CNN
F 2 "" H 10250 3650 50  0000 C CNN
F 3 "" H 10250 3650 50  0000 C CNN
	1    10250 3650
	1    0    0    -1  
$EndComp
$Comp
L power-supply:GND #PWR099
U 1 1
P 10250 4200
F 0 "#PWR099" H 10250 3950 50  0001 C CNN
F 1 "GND" H 10255 4027 50  0000 C CNN
F 2 "" H 10250 4200 50  0000 C CNN
F 3 "" H 10250 4200 50  0000 C CNN
	1    10250 4200
	1    0    0    -1  
$EndComp
Wire Wire Line
	10250 3650 10250 3700
Wire Wire Line
	10250 3900 10250 3950
Wire Wire Line
	10250 4150 10250 4200
$Comp
L devices:Led_Small D8
U 1 1
P 7850 2000
F 0 "D8" V 7896 1932 50  0000 R CNN
F 1 "150060BS75000" V 7805 1932 50  0000 R CNN
F 2 "LEDs:LED_0603" V 7850 2000 50  0001 C CNN
F 3 "" V 7850 2000 50  0000 C CNN
	1    7850 2000
	0    -1   -1   0   
$EndComp
$Comp
L devices:R_0603 R27
U 1 1
P 7850 1750
F 0 "R27" H 7909 1796 50  0000 L CNN
F 1 "2k2" H 7909 1705 50  0000 L CNN
F 2 "resistors:R_0603" H 7850 1600 50  0001 C CNN
F 3 "" H 7850 1750 50  0000 C CNN
	1    7850 1750
	1    0    0    -1  
$EndComp
$Comp
L power-supply:GND #PWR025
U 1 1
P 7850 2150
F 0 "#PWR025" H 7850 1900 50  0001 C CNN
F 1 "GND" H 7855 1977 50  0000 C CNN
F 2 "" H 7850 2150 50  0000 C CNN
F 3 "" H 7850 2150 50  0000 C CNN
	1    7850 2150
	1    0    0    -1  
$EndComp
Wire Wire Line
	7850 1600 7850 1650
Wire Wire Line
	7850 1850 7850 1900
Wire Wire Line
	7850 2100 7850 2150
$Comp
L power-supply:+5V #PWR024
U 1 1
P 7850 1600
F 0 "#PWR024" H 7850 1450 50  0001 C CNN
F 1 "+5V" H 7865 1773 50  0000 C CNN
F 2 "" H 7850 1600 50  0000 C CNN
F 3 "" H 7850 1600 50  0000 C CNN
	1    7850 1600
	1    0    0    -1  
$EndComp
Text Notes 4950 1200 0    60   ~ 0
external supply for stepper driver
Text Notes 3600 2900 0    60   ~ 0
input voltage up to 45 V
Text Notes 4600 1300 0    60   ~ 0
input voltage up to 45 V
Text Notes 3350 6050 0    60   ~ 0
0,22 uH / 20 A
Text Notes 6450 3400 0    60   ~ 0
22 uH / 1,9 A
Text Notes 1950 5250 0    60   ~ 0
each 1000 uF / 50V or more
Text Notes 1850 7000 0    60   ~ 0
7343 22u / 35V
Wire Wire Line
	1700 6450 2700 6450
Connection ~ 2700 6450
Text Notes 7850 4500 0    60   ~ 0
7343 220u / 6.3V
Wire Wire Line
	8800 3750 9800 3750
Connection ~ 8800 3750
Wire Wire Line
	7800 3750 8800 3750
Connection ~ 7800 3750
Wire Wire Line
	2700 3100 3800 3100
Connection ~ 3800 3100
$EndSCHEMATC
